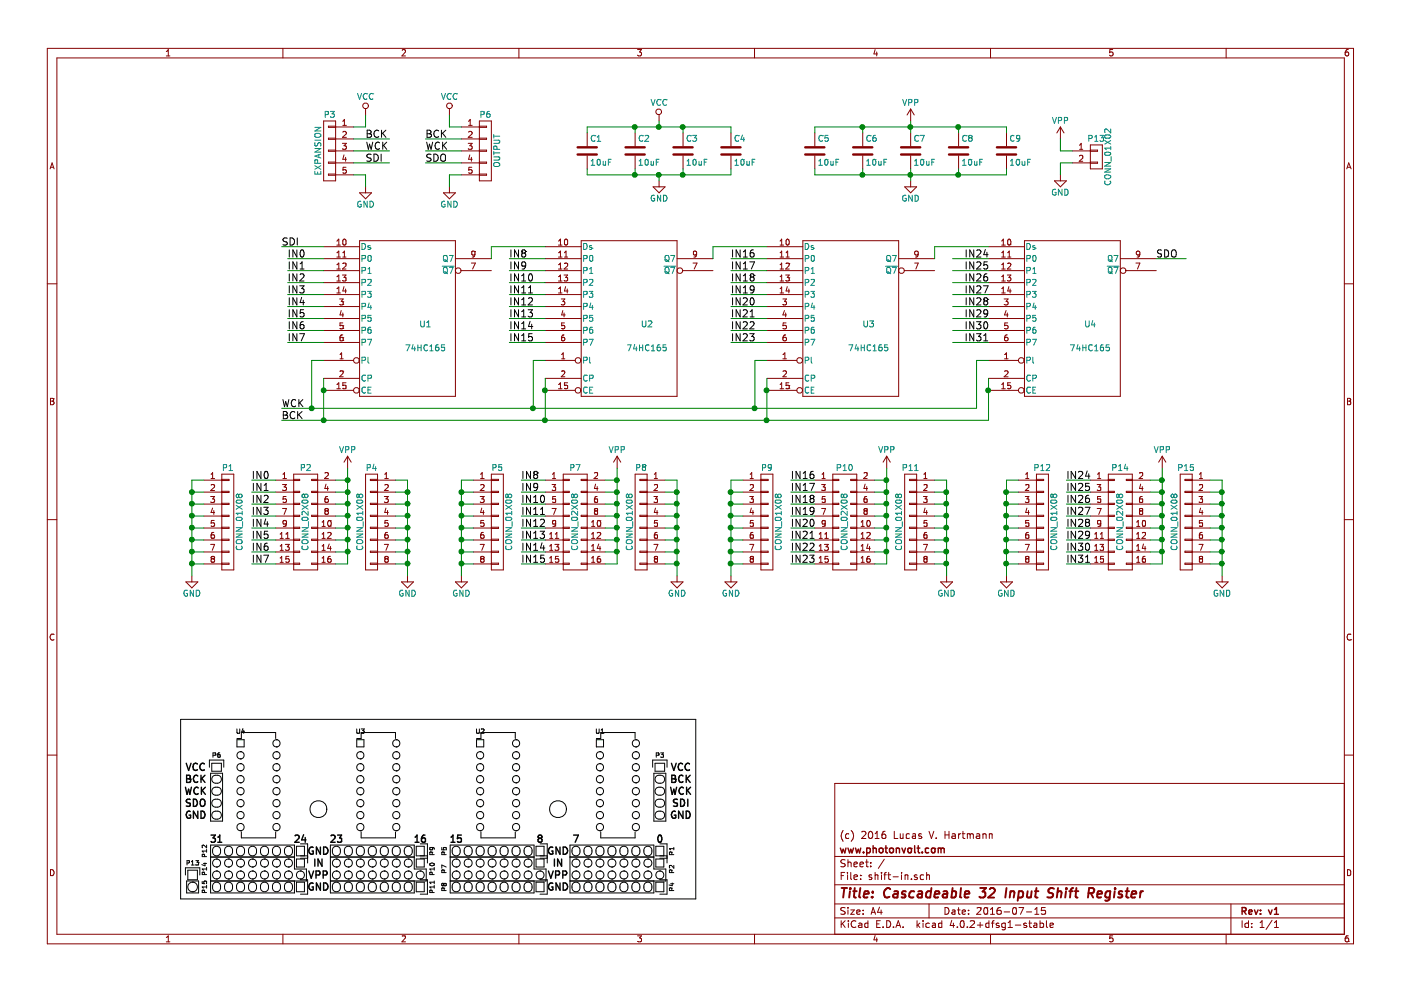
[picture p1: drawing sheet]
EESchema Schematic File Version 2
LIBS:power
LIBS:device
LIBS:transistors
LIBS:conn
LIBS:linear
LIBS:regul
LIBS:74xx
LIBS:cmos4000
LIBS:adc-dac
LIBS:memory
LIBS:xilinx
LIBS:microcontrollers
LIBS:dsp
LIBS:microchip
LIBS:analog_switches
LIBS:motorola
LIBS:texas
LIBS:intel
LIBS:audio
LIBS:interface
LIBS:digital-audio
LIBS:philips
LIBS:display
LIBS:cypress
LIBS:siliconi
LIBS:opto
LIBS:atmel
LIBS:contrib
LIBS:valves
LIBS:shift-in-cache
EELAYER 25 0
EELAYER END
$Descr A4 11693 8268
encoding utf-8
Sheet 1 1
Title "Cascadeable 32 Input Shift Register"
Date "2016-07-15"
Rev "v1"
Comp "www.photonvolt.com"
Comment1 "(c) 2016 Lucas V. Hartmann"
Comment2 ""
Comment3 ""
Comment4 ""
$EndDescr
$Comp
L 74LS165 U1
U 1 1
P 3400 2650
F 0 "U1" H 3550 2600 50  0000 C CNN
F 1 "74HC165" H 3550 2400 50  0000 C CNN
F 2 "Housings_DIP:DIP-16_W7.62mm" H 3400 2650 50  0001 C CNN
F 3 "" H 3400 2650 50  0000 C CNN
	1    3400 2650
	1    0    0    -1  
$EndComp
$Comp
L 74LS165 U2
U 1 1
P 5250 2650
F 0 "U2" H 5400 2600 50  0000 C CNN
F 1 "74HC165" H 5400 2400 50  0000 C CNN
F 2 "Housings_DIP:DIP-16_W7.62mm" H 5250 2650 50  0001 C CNN
F 3 "" H 5250 2650 50  0000 C CNN
	1    5250 2650
	1    0    0    -1  
$EndComp
Wire Wire Line
	2400 2150 2700 2150
Wire Wire Line
	2400 2250 2700 2250
Wire Wire Line
	2400 2350 2700 2350
Wire Wire Line
	2400 2450 2700 2450
Wire Wire Line
	2400 2550 2700 2550
Wire Wire Line
	2400 2650 2700 2650
Wire Wire Line
	2400 2750 2700 2750
Wire Wire Line
	2400 2850 2700 2850
Wire Wire Line
	4250 2150 4550 2150
Wire Wire Line
	4250 2250 4550 2250
Wire Wire Line
	4250 2350 4550 2350
Wire Wire Line
	4250 2450 4550 2450
Wire Wire Line
	4250 2550 4550 2550
Wire Wire Line
	4250 2650 4550 2650
Wire Wire Line
	4250 2750 4550 2750
Wire Wire Line
	4250 2850 4550 2850
Wire Wire Line
	4100 2150 4100 2050
Wire Wire Line
	4100 2050 4550 2050
$Comp
L 74LS165 U3
U 1 1
P 7100 2650
F 0 "U3" H 7250 2600 50  0000 C CNN
F 1 "74HC165" H 7250 2400 50  0000 C CNN
F 2 "Housings_DIP:DIP-16_W7.62mm" H 7100 2650 50  0001 C CNN
F 3 "" H 7100 2650 50  0000 C CNN
	1    7100 2650
	1    0    0    -1  
$EndComp
Wire Wire Line
	6100 2150 6400 2150
Wire Wire Line
	6100 2250 6400 2250
Wire Wire Line
	6100 2350 6400 2350
Wire Wire Line
	6100 2450 6400 2450
Wire Wire Line
	6100 2550 6400 2550
Wire Wire Line
	6100 2650 6400 2650
Wire Wire Line
	6100 2750 6400 2750
Wire Wire Line
	6100 2850 6400 2850
Wire Wire Line
	5950 2050 6400 2050
$Comp
L 74LS165 U4
U 1 1
P 8950 2650
F 0 "U4" H 9100 2600 50  0000 C CNN
F 1 "74HC165" H 9100 2400 50  0000 C CNN
F 2 "Housings_DIP:DIP-16_W7.62mm" H 8950 2650 50  0001 C CNN
F 3 "" H 8950 2650 50  0000 C CNN
	1    8950 2650
	1    0    0    -1  
$EndComp
Wire Wire Line
	7950 2150 8250 2150
Wire Wire Line
	7950 2250 8250 2250
Wire Wire Line
	7950 2350 8250 2350
Wire Wire Line
	7950 2450 8250 2450
Wire Wire Line
	7950 2550 8250 2550
Wire Wire Line
	7950 2650 8250 2650
Wire Wire Line
	7950 2750 8250 2750
Wire Wire Line
	7950 2850 8250 2850
Wire Wire Line
	7800 2050 8250 2050
Text Label 2400 2150 0    60   ~ 0
IN0
Text Label 2400 2250 0    60   ~ 0
IN1
Text Label 2400 2350 0    60   ~ 0
IN2
Text Label 2400 2450 0    60   ~ 0
IN3
Text Label 2400 2550 0    60   ~ 0
IN4
Text Label 2400 2650 0    60   ~ 0
IN5
Text Label 2400 2750 0    60   ~ 0
IN6
Text Label 2400 2850 0    60   ~ 0
IN7
Text Label 4250 2150 0    60   ~ 0
IN8
Text Label 4250 2250 0    60   ~ 0
IN9
Text Label 4250 2350 0    60   ~ 0
IN10
Text Label 4250 2450 0    60   ~ 0
IN11
Text Label 4250 2550 0    60   ~ 0
IN12
Text Label 4250 2650 0    60   ~ 0
IN13
Text Label 4250 2750 0    60   ~ 0
IN14
Text Label 4250 2850 0    60   ~ 0
IN15
Text Label 6100 2150 0    60   ~ 0
IN16
Text Label 6100 2250 0    60   ~ 0
IN17
Text Label 6100 2350 0    60   ~ 0
IN18
Text Label 6100 2450 0    60   ~ 0
IN19
Text Label 6100 2550 0    60   ~ 0
IN20
Text Label 6100 2650 0    60   ~ 0
IN21
Text Label 6100 2750 0    60   ~ 0
IN22
Text Label 6100 2850 0    60   ~ 0
IN23
Text Label 8050 2150 0    60   ~ 0
IN24
Text Label 8050 2250 0    60   ~ 0
IN25
Text Label 8050 2350 0    60   ~ 0
IN26
Text Label 8050 2450 0    60   ~ 0
IN27
Text Label 8050 2550 0    60   ~ 0
IN28
Text Label 8050 2650 0    60   ~ 0
IN29
Text Label 8050 2750 0    60   ~ 0
IN30
Text Label 8050 2850 0    60   ~ 0
IN31
Wire Wire Line
	5950 2050 5950 2150
Wire Wire Line
	7800 2050 7800 2150
Wire Wire Line
	2350 3400 8150 3400
Wire Wire Line
	2600 3400 2600 3000
Wire Wire Line
	2600 3000 2700 3000
Connection ~ 2600 3400
Wire Wire Line
	8150 3400 8150 3000
Wire Wire Line
	8150 3000 8250 3000
Wire Wire Line
	2350 3500 8250 3500
Wire Wire Line
	8250 3500 8250 3150
Wire Wire Line
	6400 3150 6400 3500
Connection ~ 6400 3500
Wire Wire Line
	4550 3150 4550 3500
Connection ~ 4550 3500
Wire Wire Line
	2700 3150 2700 3500
Connection ~ 2700 3500
Connection ~ 2700 3250
Connection ~ 4550 3250
Connection ~ 6400 3250
Connection ~ 8250 3250
Text Label 2350 3400 0    60   ~ 0
WCK
Text Label 2350 3500 0    60   ~ 0
BCK
Wire Wire Line
	6400 3000 6300 3000
Wire Wire Line
	6300 3000 6300 3400
Connection ~ 6300 3400
Wire Wire Line
	4550 3000 4450 3000
Wire Wire Line
	4450 3000 4450 3400
Connection ~ 4450 3400
Wire Wire Line
	9900 2150 9650 2150
Text Label 9650 2150 0    60   ~ 0
SDO
$Comp
L VCC #PWR01
U 1 1
P 5500 1000
F 0 "#PWR01" H 5500 850 50  0001 C CNN
F 1 "VCC" H 5500 1150 50  0000 C CNN
F 2 "" H 5500 1000 50  0000 C CNN
F 3 "" H 5500 1000 50  0000 C CNN
	1    5500 1000
	1    0    0    -1  
$EndComp
$Comp
L GND #PWR02
U 1 1
P 5500 1500
F 0 "#PWR02" H 5500 1250 50  0001 C CNN
F 1 "GND" H 5500 1350 50  0000 C CNN
F 2 "" H 5500 1500 50  0000 C CNN
F 3 "" H 5500 1500 50  0000 C CNN
	1    5500 1500
	1    0    0    -1  
$EndComp
$Comp
L C C1
U 1 1
P 4900 1250
F 0 "C1" H 4925 1350 50  0000 L CNN
F 1 "10uF" H 4925 1150 50  0000 L CNN
F 2 "Capacitors_SMD:C_0805" H 4938 1100 50  0001 C CNN
F 3 "" H 4900 1250 50  0000 C CNN
	1    4900 1250
	1    0    0    -1  
$EndComp
$Comp
L C C2
U 1 1
P 5300 1250
F 0 "C2" H 5325 1350 50  0000 L CNN
F 1 "10uF" H 5325 1150 50  0000 L CNN
F 2 "Capacitors_SMD:C_0805" H 5338 1100 50  0001 C CNN
F 3 "" H 5300 1250 50  0000 C CNN
	1    5300 1250
	1    0    0    -1  
$EndComp
$Comp
L C C3
U 1 1
P 5700 1250
F 0 "C3" H 5725 1350 50  0000 L CNN
F 1 "10uF" H 5725 1150 50  0000 L CNN
F 2 "Capacitors_SMD:C_0805" H 5738 1100 50  0001 C CNN
F 3 "" H 5700 1250 50  0000 C CNN
	1    5700 1250
	1    0    0    -1  
$EndComp
$Comp
L C C4
U 1 1
P 6100 1250
F 0 "C4" H 6125 1350 50  0000 L CNN
F 1 "10uF" H 6125 1150 50  0000 L CNN
F 2 "Capacitors_SMD:C_0805" H 6138 1100 50  0001 C CNN
F 3 "" H 6100 1250 50  0000 C CNN
	1    6100 1250
	1    0    0    -1  
$EndComp
Wire Wire Line
	4900 1400 4900 1450
Wire Wire Line
	4900 1450 6100 1450
Wire Wire Line
	6100 1450 6100 1400
Wire Wire Line
	5700 1400 5700 1450
Connection ~ 5700 1450
Wire Wire Line
	5300 1450 5300 1400
Connection ~ 5300 1450
Wire Wire Line
	4900 1100 4900 1050
Wire Wire Line
	4900 1050 6100 1050
Wire Wire Line
	6100 1050 6100 1100
Wire Wire Line
	5500 1000 5500 1050
Connection ~ 5500 1050
Wire Wire Line
	5300 1100 5300 1050
Connection ~ 5300 1050
Wire Wire Line
	5700 1100 5700 1050
Connection ~ 5700 1050
Wire Wire Line
	5500 1500 5500 1450
Connection ~ 5500 1450
$Comp
L CONN_01X05 P6
U 1 1
P 4050 1250
F 0 "P6" H 4050 1550 50  0000 C CNN
F 1 "OUTPUT" V 4150 1250 50  0000 C CNN
F 2 "Pin_Headers:Pin_Header_Straight_1x05" H 4050 1250 50  0001 C CNN
F 3 "" H 4050 1250 50  0000 C CNN
	1    4050 1250
	1    0    0    -1  
$EndComp
Text Label 3550 1150 0    60   ~ 0
BCK
Text Label 3550 1250 0    60   ~ 0
WCK
Text Label 3550 1350 0    60   ~ 0
SDO
Wire Wire Line
	3550 1150 3850 1150
Wire Wire Line
	3550 1250 3850 1250
Wire Wire Line
	3550 1350 3850 1350
$Comp
L GND #PWR03
U 1 1
P 3750 1550
F 0 "#PWR03" H 3750 1300 50  0001 C CNN
F 1 "GND" H 3750 1400 50  0000 C CNN
F 2 "" H 3750 1550 50  0000 C CNN
F 3 "" H 3750 1550 50  0000 C CNN
	1    3750 1550
	1    0    0    -1  
$EndComp
$Comp
L VCC #PWR04
U 1 1
P 3750 950
F 0 "#PWR04" H 3750 800 50  0001 C CNN
F 1 "VCC" H 3750 1100 50  0000 C CNN
F 2 "" H 3750 950 50  0000 C CNN
F 3 "" H 3750 950 50  0000 C CNN
	1    3750 950 
	1    0    0    -1  
$EndComp
Wire Wire Line
	3750 950  3750 1050
Wire Wire Line
	3750 1050 3850 1050
Wire Wire Line
	3750 1550 3750 1450
Wire Wire Line
	3750 1450 3850 1450
$Comp
L CONN_01X05 P3
U 1 1
P 2750 1250
F 0 "P3" H 2750 1550 50  0000 C CNN
F 1 "EXPANSION" V 2850 1250 50  0000 C CNN
F 2 "Pin_Headers:Pin_Header_Straight_1x05" H 2750 1250 50  0001 C CNN
F 3 "" H 2750 1250 50  0000 C CNN
	1    2750 1250
	-1   0    0    -1  
$EndComp
$Comp
L GND #PWR05
U 1 1
P 3050 1550
F 0 "#PWR05" H 3050 1300 50  0001 C CNN
F 1 "GND" H 3050 1400 50  0000 C CNN
F 2 "" H 3050 1550 50  0000 C CNN
F 3 "" H 3050 1550 50  0000 C CNN
	1    3050 1550
	1    0    0    -1  
$EndComp
$Comp
L VCC #PWR06
U 1 1
P 3050 950
F 0 "#PWR06" H 3050 800 50  0001 C CNN
F 1 "VCC" H 3050 1100 50  0000 C CNN
F 2 "" H 3050 950 50  0000 C CNN
F 3 "" H 3050 950 50  0000 C CNN
	1    3050 950 
	1    0    0    -1  
$EndComp
Wire Wire Line
	3250 1150 2950 1150
Wire Wire Line
	3250 1250 2950 1250
Wire Wire Line
	3250 1350 2950 1350
Wire Wire Line
	3050 1550 3050 1450
Wire Wire Line
	3050 1450 2950 1450
Wire Wire Line
	2950 1050 3050 1050
Wire Wire Line
	3050 1050 3050 950 
Text Label 3050 1150 0    60   ~ 0
BCK
Text Label 3050 1250 0    60   ~ 0
WCK
Text Label 3050 1350 0    60   ~ 0
SDI
Wire Wire Line
	2350 2050 2700 2050
Text Label 2350 2050 0    60   ~ 0
SDI
$Comp
L CONN_02X08 P2
U 1 1
P 2550 4350
F 0 "P2" H 2550 4800 50  0000 C CNN
F 1 "CONN_02X08" V 2550 4350 50  0000 C CNN
F 2 "Pin_Headers:Pin_Header_Straight_2x08" H 2550 3150 50  0001 C CNN
F 3 "" H 2550 3150 50  0000 C CNN
	1    2550 4350
	1    0    0    -1  
$EndComp
$Comp
L CONN_01X08 P4
U 1 1
P 3100 4350
F 0 "P4" H 3100 4800 50  0000 C CNN
F 1 "CONN_01X08" V 3200 4350 50  0000 C CNN
F 2 "Pin_Headers:Pin_Header_Straight_1x08" H 3100 4350 50  0001 C CNN
F 3 "" H 3100 4350 50  0000 C CNN
	1    3100 4350
	-1   0    0    -1  
$EndComp
$Comp
L VPP #PWR07
U 1 1
P 2900 3900
F 0 "#PWR07" H 2900 3750 50  0001 C CNN
F 1 "VPP" H 2900 4050 50  0000 C CNN
F 2 "" H 2900 3900 50  0000 C CNN
F 3 "" H 2900 3900 50  0000 C CNN
	1    2900 3900
	1    0    0    -1  
$EndComp
Wire Wire Line
	2900 3900 2900 4700
Wire Wire Line
	2900 4700 2800 4700
Wire Wire Line
	2800 4600 2900 4600
Connection ~ 2900 4600
Wire Wire Line
	2900 4500 2800 4500
Connection ~ 2900 4500
Wire Wire Line
	2800 4400 2900 4400
Connection ~ 2900 4400
Wire Wire Line
	2900 4300 2800 4300
Connection ~ 2900 4300
Wire Wire Line
	2800 4200 2900 4200
Connection ~ 2900 4200
Wire Wire Line
	2900 4100 2800 4100
Connection ~ 2900 4100
Wire Wire Line
	2800 4000 2900 4000
Connection ~ 2900 4000
$Comp
L CONN_01X08 P1
U 1 1
P 1900 4350
F 0 "P1" H 1900 4800 50  0000 C CNN
F 1 "CONN_01X08" V 2000 4350 50  0000 C CNN
F 2 "Pin_Headers:Pin_Header_Straight_1x08" H 1900 4350 50  0001 C CNN
F 3 "" H 1900 4350 50  0000 C CNN
	1    1900 4350
	1    0    0    -1  
$EndComp
$Comp
L GND #PWR08
U 1 1
P 3400 4800
F 0 "#PWR08" H 3400 4550 50  0001 C CNN
F 1 "GND" H 3400 4650 50  0000 C CNN
F 2 "" H 3400 4800 50  0000 C CNN
F 3 "" H 3400 4800 50  0000 C CNN
	1    3400 4800
	1    0    0    -1  
$EndComp
Wire Wire Line
	3400 4800 3400 4000
Wire Wire Line
	3400 4000 3300 4000
Wire Wire Line
	3300 4100 3400 4100
Connection ~ 3400 4100
Wire Wire Line
	3400 4200 3300 4200
Connection ~ 3400 4200
Wire Wire Line
	3300 4300 3400 4300
Connection ~ 3400 4300
Wire Wire Line
	3400 4400 3300 4400
Connection ~ 3400 4400
Wire Wire Line
	3300 4500 3400 4500
Connection ~ 3400 4500
Wire Wire Line
	3400 4600 3300 4600
Connection ~ 3400 4600
Wire Wire Line
	3300 4700 3400 4700
Connection ~ 3400 4700
$Comp
L GND #PWR09
U 1 1
P 1600 4800
F 0 "#PWR09" H 1600 4550 50  0001 C CNN
F 1 "GND" H 1600 4650 50  0000 C CNN
F 2 "" H 1600 4800 50  0000 C CNN
F 3 "" H 1600 4800 50  0000 C CNN
	1    1600 4800
	1    0    0    -1  
$EndComp
Wire Wire Line
	1600 4800 1600 4000
Wire Wire Line
	1600 4000 1700 4000
Wire Wire Line
	1700 4100 1600 4100
Connection ~ 1600 4100
Wire Wire Line
	1600 4200 1700 4200
Connection ~ 1600 4200
Wire Wire Line
	1700 4300 1600 4300
Connection ~ 1600 4300
Wire Wire Line
	1600 4400 1700 4400
Connection ~ 1600 4400
Wire Wire Line
	1700 4500 1600 4500
Connection ~ 1600 4500
Wire Wire Line
	1600 4600 1700 4600
Connection ~ 1600 4600
Wire Wire Line
	1700 4700 1600 4700
Connection ~ 1600 4700
Wire Wire Line
	2100 4000 2300 4000
Wire Wire Line
	2100 4100 2300 4100
Wire Wire Line
	2100 4200 2300 4200
Wire Wire Line
	2100 4300 2300 4300
Wire Wire Line
	2100 4400 2300 4400
Wire Wire Line
	2100 4500 2300 4500
Wire Wire Line
	2100 4600 2300 4600
Wire Wire Line
	2100 4700 2300 4700
$Comp
L CONN_02X08 P7
U 1 1
P 4800 4350
F 0 "P7" H 4800 4800 50  0000 C CNN
F 1 "CONN_02X08" V 4800 4350 50  0000 C CNN
F 2 "Pin_Headers:Pin_Header_Straight_2x08" H 4800 3150 50  0001 C CNN
F 3 "" H 4800 3150 50  0000 C CNN
	1    4800 4350
	1    0    0    -1  
$EndComp
$Comp
L CONN_01X08 P8
U 1 1
P 5350 4350
F 0 "P8" H 5350 4800 50  0000 C CNN
F 1 "CONN_01X08" V 5450 4350 50  0000 C CNN
F 2 "Pin_Headers:Pin_Header_Straight_1x08" H 5350 4350 50  0001 C CNN
F 3 "" H 5350 4350 50  0000 C CNN
	1    5350 4350
	-1   0    0    -1  
$EndComp
$Comp
L VPP #PWR010
U 1 1
P 5150 3900
F 0 "#PWR010" H 5150 3750 50  0001 C CNN
F 1 "VPP" H 5150 4050 50  0000 C CNN
F 2 "" H 5150 3900 50  0000 C CNN
F 3 "" H 5150 3900 50  0000 C CNN
	1    5150 3900
	1    0    0    -1  
$EndComp
Wire Wire Line
	5150 3900 5150 4700
Wire Wire Line
	5150 4700 5050 4700
Wire Wire Line
	5050 4600 5150 4600
Connection ~ 5150 4600
Wire Wire Line
	5150 4500 5050 4500
Connection ~ 5150 4500
Wire Wire Line
	5050 4400 5150 4400
Connection ~ 5150 4400
Wire Wire Line
	5150 4300 5050 4300
Connection ~ 5150 4300
Wire Wire Line
	5050 4200 5150 4200
Connection ~ 5150 4200
Wire Wire Line
	5150 4100 5050 4100
Connection ~ 5150 4100
Wire Wire Line
	5050 4000 5150 4000
Connection ~ 5150 4000
$Comp
L CONN_01X08 P5
U 1 1
P 4150 4350
F 0 "P5" H 4150 4800 50  0000 C CNN
F 1 "CONN_01X08" V 4250 4350 50  0000 C CNN
F 2 "Pin_Headers:Pin_Header_Straight_1x08" H 4150 4350 50  0001 C CNN
F 3 "" H 4150 4350 50  0000 C CNN
	1    4150 4350
	1    0    0    -1  
$EndComp
$Comp
L GND #PWR011
U 1 1
P 5650 4800
F 0 "#PWR011" H 5650 4550 50  0001 C CNN
F 1 "GND" H 5650 4650 50  0000 C CNN
F 2 "" H 5650 4800 50  0000 C CNN
F 3 "" H 5650 4800 50  0000 C CNN
	1    5650 4800
	1    0    0    -1  
$EndComp
Wire Wire Line
	5650 4800 5650 4000
Wire Wire Line
	5650 4000 5550 4000
Wire Wire Line
	5550 4100 5650 4100
Connection ~ 5650 4100
Wire Wire Line
	5650 4200 5550 4200
Connection ~ 5650 4200
Wire Wire Line
	5550 4300 5650 4300
Connection ~ 5650 4300
Wire Wire Line
	5650 4400 5550 4400
Connection ~ 5650 4400
Wire Wire Line
	5550 4500 5650 4500
Connection ~ 5650 4500
Wire Wire Line
	5650 4600 5550 4600
Connection ~ 5650 4600
Wire Wire Line
	5550 4700 5650 4700
Connection ~ 5650 4700
$Comp
L GND #PWR012
U 1 1
P 3850 4800
F 0 "#PWR012" H 3850 4550 50  0001 C CNN
F 1 "GND" H 3850 4650 50  0000 C CNN
F 2 "" H 3850 4800 50  0000 C CNN
F 3 "" H 3850 4800 50  0000 C CNN
	1    3850 4800
	1    0    0    -1  
$EndComp
Wire Wire Line
	3850 4800 3850 4000
Wire Wire Line
	3850 4000 3950 4000
Wire Wire Line
	3950 4100 3850 4100
Connection ~ 3850 4100
Wire Wire Line
	3850 4200 3950 4200
Connection ~ 3850 4200
Wire Wire Line
	3950 4300 3850 4300
Connection ~ 3850 4300
Wire Wire Line
	3850 4400 3950 4400
Connection ~ 3850 4400
Wire Wire Line
	3950 4500 3850 4500
Connection ~ 3850 4500
Wire Wire Line
	3850 4600 3950 4600
Connection ~ 3850 4600
Wire Wire Line
	3950 4700 3850 4700
Connection ~ 3850 4700
Wire Wire Line
	4350 4000 4550 4000
Wire Wire Line
	4350 4100 4550 4100
Wire Wire Line
	4350 4200 4550 4200
Wire Wire Line
	4350 4300 4550 4300
Wire Wire Line
	4350 4400 4550 4400
Wire Wire Line
	4350 4500 4550 4500
Wire Wire Line
	4350 4600 4550 4600
Wire Wire Line
	4350 4700 4550 4700
$Comp
L CONN_02X08 P10
U 1 1
P 7050 4350
F 0 "P10" H 7050 4800 50  0000 C CNN
F 1 "CONN_02X08" V 7050 4350 50  0000 C CNN
F 2 "Pin_Headers:Pin_Header_Straight_2x08" H 7050 3150 50  0001 C CNN
F 3 "" H 7050 3150 50  0000 C CNN
	1    7050 4350
	1    0    0    -1  
$EndComp
$Comp
L CONN_01X08 P11
U 1 1
P 7600 4350
F 0 "P11" H 7600 4800 50  0000 C CNN
F 1 "CONN_01X08" V 7700 4350 50  0000 C CNN
F 2 "Pin_Headers:Pin_Header_Straight_1x08" H 7600 4350 50  0001 C CNN
F 3 "" H 7600 4350 50  0000 C CNN
	1    7600 4350
	-1   0    0    -1  
$EndComp
$Comp
L VPP #PWR013
U 1 1
P 7400 3900
F 0 "#PWR013" H 7400 3750 50  0001 C CNN
F 1 "VPP" H 7400 4050 50  0000 C CNN
F 2 "" H 7400 3900 50  0000 C CNN
F 3 "" H 7400 3900 50  0000 C CNN
	1    7400 3900
	1    0    0    -1  
$EndComp
Wire Wire Line
	7400 3900 7400 4700
Wire Wire Line
	7400 4700 7300 4700
Wire Wire Line
	7300 4600 7400 4600
Connection ~ 7400 4600
Wire Wire Line
	7400 4500 7300 4500
Connection ~ 7400 4500
Wire Wire Line
	7300 4400 7400 4400
Connection ~ 7400 4400
Wire Wire Line
	7400 4300 7300 4300
Connection ~ 7400 4300
Wire Wire Line
	7300 4200 7400 4200
Connection ~ 7400 4200
Wire Wire Line
	7400 4100 7300 4100
Connection ~ 7400 4100
Wire Wire Line
	7300 4000 7400 4000
Connection ~ 7400 4000
$Comp
L CONN_01X08 P9
U 1 1
P 6400 4350
F 0 "P9" H 6400 4800 50  0000 C CNN
F 1 "CONN_01X08" V 6500 4350 50  0000 C CNN
F 2 "Pin_Headers:Pin_Header_Straight_1x08" H 6400 4350 50  0001 C CNN
F 3 "" H 6400 4350 50  0000 C CNN
	1    6400 4350
	1    0    0    -1  
$EndComp
$Comp
L GND #PWR014
U 1 1
P 7900 4800
F 0 "#PWR014" H 7900 4550 50  0001 C CNN
F 1 "GND" H 7900 4650 50  0000 C CNN
F 2 "" H 7900 4800 50  0000 C CNN
F 3 "" H 7900 4800 50  0000 C CNN
	1    7900 4800
	1    0    0    -1  
$EndComp
Wire Wire Line
	7900 4800 7900 4000
Wire Wire Line
	7900 4000 7800 4000
Wire Wire Line
	7800 4100 7900 4100
Connection ~ 7900 4100
Wire Wire Line
	7900 4200 7800 4200
Connection ~ 7900 4200
Wire Wire Line
	7800 4300 7900 4300
Connection ~ 7900 4300
Wire Wire Line
	7900 4400 7800 4400
Connection ~ 7900 4400
Wire Wire Line
	7800 4500 7900 4500
Connection ~ 7900 4500
Wire Wire Line
	7900 4600 7800 4600
Connection ~ 7900 4600
Wire Wire Line
	7800 4700 7900 4700
Connection ~ 7900 4700
$Comp
L GND #PWR015
U 1 1
P 6100 4800
F 0 "#PWR015" H 6100 4550 50  0001 C CNN
F 1 "GND" H 6100 4650 50  0000 C CNN
F 2 "" H 6100 4800 50  0000 C CNN
F 3 "" H 6100 4800 50  0000 C CNN
	1    6100 4800
	1    0    0    -1  
$EndComp
Wire Wire Line
	6100 4800 6100 4000
Wire Wire Line
	6100 4000 6200 4000
Wire Wire Line
	6200 4100 6100 4100
Connection ~ 6100 4100
Wire Wire Line
	6100 4200 6200 4200
Connection ~ 6100 4200
Wire Wire Line
	6200 4300 6100 4300
Connection ~ 6100 4300
Wire Wire Line
	6100 4400 6200 4400
Connection ~ 6100 4400
Wire Wire Line
	6200 4500 6100 4500
Connection ~ 6100 4500
Wire Wire Line
	6100 4600 6200 4600
Connection ~ 6100 4600
Wire Wire Line
	6200 4700 6100 4700
Connection ~ 6100 4700
Wire Wire Line
	6600 4000 6800 4000
Wire Wire Line
	6600 4100 6800 4100
Wire Wire Line
	6600 4200 6800 4200
Wire Wire Line
	6600 4300 6800 4300
Wire Wire Line
	6600 4400 6800 4400
Wire Wire Line
	6600 4500 6800 4500
Wire Wire Line
	6600 4600 6800 4600
Wire Wire Line
	6600 4700 6800 4700
$Comp
L CONN_02X08 P14
U 1 1
P 9350 4350
F 0 "P14" H 9350 4800 50  0000 C CNN
F 1 "CONN_02X08" V 9350 4350 50  0000 C CNN
F 2 "Pin_Headers:Pin_Header_Straight_2x08" H 9350 3150 50  0001 C CNN
F 3 "" H 9350 3150 50  0000 C CNN
	1    9350 4350
	1    0    0    -1  
$EndComp
$Comp
L CONN_01X08 P15
U 1 1
P 9900 4350
F 0 "P15" H 9900 4800 50  0000 C CNN
F 1 "CONN_01X08" V 10000 4350 50  0000 C CNN
F 2 "Pin_Headers:Pin_Header_Straight_1x08" H 9900 4350 50  0001 C CNN
F 3 "" H 9900 4350 50  0000 C CNN
	1    9900 4350
	-1   0    0    -1  
$EndComp
$Comp
L VPP #PWR016
U 1 1
P 9700 3900
F 0 "#PWR016" H 9700 3750 50  0001 C CNN
F 1 "VPP" H 9700 4050 50  0000 C CNN
F 2 "" H 9700 3900 50  0000 C CNN
F 3 "" H 9700 3900 50  0000 C CNN
	1    9700 3900
	1    0    0    -1  
$EndComp
Wire Wire Line
	9700 3900 9700 4700
Wire Wire Line
	9700 4700 9600 4700
Wire Wire Line
	9600 4600 9700 4600
Connection ~ 9700 4600
Wire Wire Line
	9700 4500 9600 4500
Connection ~ 9700 4500
Wire Wire Line
	9600 4400 9700 4400
Connection ~ 9700 4400
Wire Wire Line
	9700 4300 9600 4300
Connection ~ 9700 4300
Wire Wire Line
	9600 4200 9700 4200
Connection ~ 9700 4200
Wire Wire Line
	9700 4100 9600 4100
Connection ~ 9700 4100
Wire Wire Line
	9600 4000 9700 4000
Connection ~ 9700 4000
$Comp
L CONN_01X08 P12
U 1 1
P 8700 4350
F 0 "P12" H 8700 4800 50  0000 C CNN
F 1 "CONN_01X08" V 8800 4350 50  0000 C CNN
F 2 "Pin_Headers:Pin_Header_Straight_1x08" H 8700 4350 50  0001 C CNN
F 3 "" H 8700 4350 50  0000 C CNN
	1    8700 4350
	1    0    0    -1  
$EndComp
$Comp
L GND #PWR017
U 1 1
P 10200 4800
F 0 "#PWR017" H 10200 4550 50  0001 C CNN
F 1 "GND" H 10200 4650 50  0000 C CNN
F 2 "" H 10200 4800 50  0000 C CNN
F 3 "" H 10200 4800 50  0000 C CNN
	1    10200 4800
	1    0    0    -1  
$EndComp
Wire Wire Line
	10200 4800 10200 4000
Wire Wire Line
	10200 4000 10100 4000
Wire Wire Line
	10100 4100 10200 4100
Connection ~ 10200 4100
Wire Wire Line
	10200 4200 10100 4200
Connection ~ 10200 4200
Wire Wire Line
	10100 4300 10200 4300
Connection ~ 10200 4300
Wire Wire Line
	10200 4400 10100 4400
Connection ~ 10200 4400
Wire Wire Line
	10100 4500 10200 4500
Connection ~ 10200 4500
Wire Wire Line
	10200 4600 10100 4600
Connection ~ 10200 4600
Wire Wire Line
	10100 4700 10200 4700
Connection ~ 10200 4700
$Comp
L GND #PWR018
U 1 1
P 8400 4800
F 0 "#PWR018" H 8400 4550 50  0001 C CNN
F 1 "GND" H 8400 4650 50  0000 C CNN
F 2 "" H 8400 4800 50  0000 C CNN
F 3 "" H 8400 4800 50  0000 C CNN
	1    8400 4800
	1    0    0    -1  
$EndComp
Wire Wire Line
	8400 4800 8400 4000
Wire Wire Line
	8400 4000 8500 4000
Wire Wire Line
	8500 4100 8400 4100
Connection ~ 8400 4100
Wire Wire Line
	8400 4200 8500 4200
Connection ~ 8400 4200
Wire Wire Line
	8500 4300 8400 4300
Connection ~ 8400 4300
Wire Wire Line
	8400 4400 8500 4400
Connection ~ 8400 4400
Wire Wire Line
	8500 4500 8400 4500
Connection ~ 8400 4500
Wire Wire Line
	8400 4600 8500 4600
Connection ~ 8400 4600
Wire Wire Line
	8500 4700 8400 4700
Connection ~ 8400 4700
Wire Wire Line
	8900 4000 9100 4000
Wire Wire Line
	8900 4100 9100 4100
Wire Wire Line
	8900 4200 9100 4200
Wire Wire Line
	8900 4300 9100 4300
Wire Wire Line
	8900 4400 9100 4400
Wire Wire Line
	8900 4500 9100 4500
Wire Wire Line
	8900 4600 9100 4600
Wire Wire Line
	8900 4700 9100 4700
Text Label 2100 4000 0    60   ~ 0
IN0
Text Label 2100 4100 0    60   ~ 0
IN1
Text Label 2100 4200 0    60   ~ 0
IN2
Text Label 2100 4300 0    60   ~ 0
IN3
Text Label 2100 4400 0    60   ~ 0
IN4
Text Label 2100 4500 0    60   ~ 0
IN5
Text Label 2100 4600 0    60   ~ 0
IN6
Text Label 2100 4700 0    60   ~ 0
IN7
Text Label 4350 4000 0    60   ~ 0
IN8
Text Label 4350 4100 0    60   ~ 0
IN9
Text Label 4350 4200 0    60   ~ 0
IN10
Text Label 4350 4300 0    60   ~ 0
IN11
Text Label 4350 4400 0    60   ~ 0
IN12
Text Label 4350 4500 0    60   ~ 0
IN13
Text Label 4350 4600 0    60   ~ 0
IN14
Text Label 4350 4700 0    60   ~ 0
IN15
Text Label 6600 4000 0    60   ~ 0
IN16
Text Label 6600 4100 0    60   ~ 0
IN17
Text Label 6600 4200 0    60   ~ 0
IN18
Text Label 6600 4300 0    60   ~ 0
IN19
Text Label 6600 4400 0    60   ~ 0
IN20
Text Label 6600 4500 0    60   ~ 0
IN21
Text Label 6600 4600 0    60   ~ 0
IN22
Text Label 6600 4700 0    60   ~ 0
IN23
Text Label 8900 4000 0    60   ~ 0
IN24
Text Label 8900 4100 0    60   ~ 0
IN25
Text Label 8900 4200 0    60   ~ 0
IN26
Text Label 8900 4300 0    60   ~ 0
IN27
Text Label 8900 4400 0    60   ~ 0
IN28
Text Label 8900 4500 0    60   ~ 0
IN29
Text Label 8900 4600 0    60   ~ 0
IN30
Text Label 8900 4700 0    60   ~ 0
IN31
$Comp
L GND #PWR019
U 1 1
P 7600 1500
F 0 "#PWR019" H 7600 1250 50  0001 C CNN
F 1 "GND" H 7600 1350 50  0000 C CNN
F 2 "" H 7600 1500 50  0000 C CNN
F 3 "" H 7600 1500 50  0000 C CNN
	1    7600 1500
	1    0    0    -1  
$EndComp
$Comp
L C C5
U 1 1
P 6800 1250
F 0 "C5" H 6825 1350 50  0000 L CNN
F 1 "10uF" H 6825 1150 50  0000 L CNN
F 2 "Capacitors_SMD:C_0805" H 6838 1100 50  0001 C CNN
F 3 "" H 6800 1250 50  0000 C CNN
	1    6800 1250
	1    0    0    -1  
$EndComp
$Comp
L C C6
U 1 1
P 7200 1250
F 0 "C6" H 7225 1350 50  0000 L CNN
F 1 "10uF" H 7225 1150 50  0000 L CNN
F 2 "Capacitors_SMD:C_0805" H 7238 1100 50  0001 C CNN
F 3 "" H 7200 1250 50  0000 C CNN
	1    7200 1250
	1    0    0    -1  
$EndComp
$Comp
L C C7
U 1 1
P 7600 1250
F 0 "C7" H 7625 1350 50  0000 L CNN
F 1 "10uF" H 7625 1150 50  0000 L CNN
F 2 "Capacitors_SMD:C_0805" H 7638 1100 50  0001 C CNN
F 3 "" H 7600 1250 50  0000 C CNN
	1    7600 1250
	1    0    0    -1  
$EndComp
$Comp
L C C8
U 1 1
P 8000 1250
F 0 "C8" H 8025 1350 50  0000 L CNN
F 1 "10uF" H 8025 1150 50  0000 L CNN
F 2 "Capacitors_SMD:C_0805" H 8038 1100 50  0001 C CNN
F 3 "" H 8000 1250 50  0000 C CNN
	1    8000 1250
	1    0    0    -1  
$EndComp
Wire Wire Line
	6800 1400 6800 1450
Wire Wire Line
	6800 1450 8400 1450
Wire Wire Line
	8000 1450 8000 1400
Wire Wire Line
	7600 1400 7600 1500
Connection ~ 7600 1450
Wire Wire Line
	7200 1450 7200 1400
Connection ~ 7200 1450
Wire Wire Line
	6800 1100 6800 1050
Wire Wire Line
	6800 1050 8400 1050
Wire Wire Line
	8000 1050 8000 1100
Wire Wire Line
	7600 1000 7600 1100
Wire Wire Line
	7200 1100 7200 1050
Connection ~ 7200 1050
Connection ~ 7600 1050
$Comp
L VPP #PWR020
U 1 1
P 7600 1000
F 0 "#PWR020" H 7600 850 50  0001 C CNN
F 1 "VPP" H 7600 1150 50  0000 C CNN
F 2 "" H 7600 1000 50  0000 C CNN
F 3 "" H 7600 1000 50  0000 C CNN
	1    7600 1000
	1    0    0    -1  
$EndComp
$Comp
L CONN_01X02 P13
U 1 1
P 9150 1300
F 0 "P13" H 9150 1450 50  0000 C CNN
F 1 "CONN_01X02" V 9250 1300 50  0000 C CNN
F 2 "Pin_Headers:Pin_Header_Straight_1x02" H 9150 1300 50  0001 C CNN
F 3 "" H 9150 1300 50  0000 C CNN
	1    9150 1300
	1    0    0    -1  
$EndComp
$Comp
L GND #PWR021
U 1 1
P 8850 1450
F 0 "#PWR021" H 8850 1200 50  0001 C CNN
F 1 "GND" H 8850 1300 50  0000 C CNN
F 2 "" H 8850 1450 50  0000 C CNN
F 3 "" H 8850 1450 50  0000 C CNN
	1    8850 1450
	1    0    0    -1  
$EndComp
$Comp
L VPP #PWR022
U 1 1
P 8850 1150
F 0 "#PWR022" H 8850 1000 50  0001 C CNN
F 1 "VPP" H 8850 1300 50  0000 C CNN
F 2 "" H 8850 1150 50  0000 C CNN
F 3 "" H 8850 1150 50  0000 C CNN
	1    8850 1150
	1    0    0    -1  
$EndComp
Wire Wire Line
	8850 1150 8850 1250
Wire Wire Line
	8850 1250 8950 1250
Wire Wire Line
	8950 1350 8850 1350
Wire Wire Line
	8850 1350 8850 1450
$Comp
L C C9
U 1 1
P 8400 1250
F 0 "C9" H 8425 1350 50  0000 L CNN
F 1 "10uF" H 8425 1150 50  0000 L CNN
F 2 "Capacitors_SMD:C_0805" H 8438 1100 50  0001 C CNN
F 3 "" H 8400 1250 50  0000 C CNN
	1    8400 1250
	1    0    0    -1  
$EndComp
Wire Wire Line
	8400 1050 8400 1100
Connection ~ 8000 1050
Wire Wire Line
	8400 1450 8400 1400
Connection ~ 8000 1450
$EndSCHEMATC
